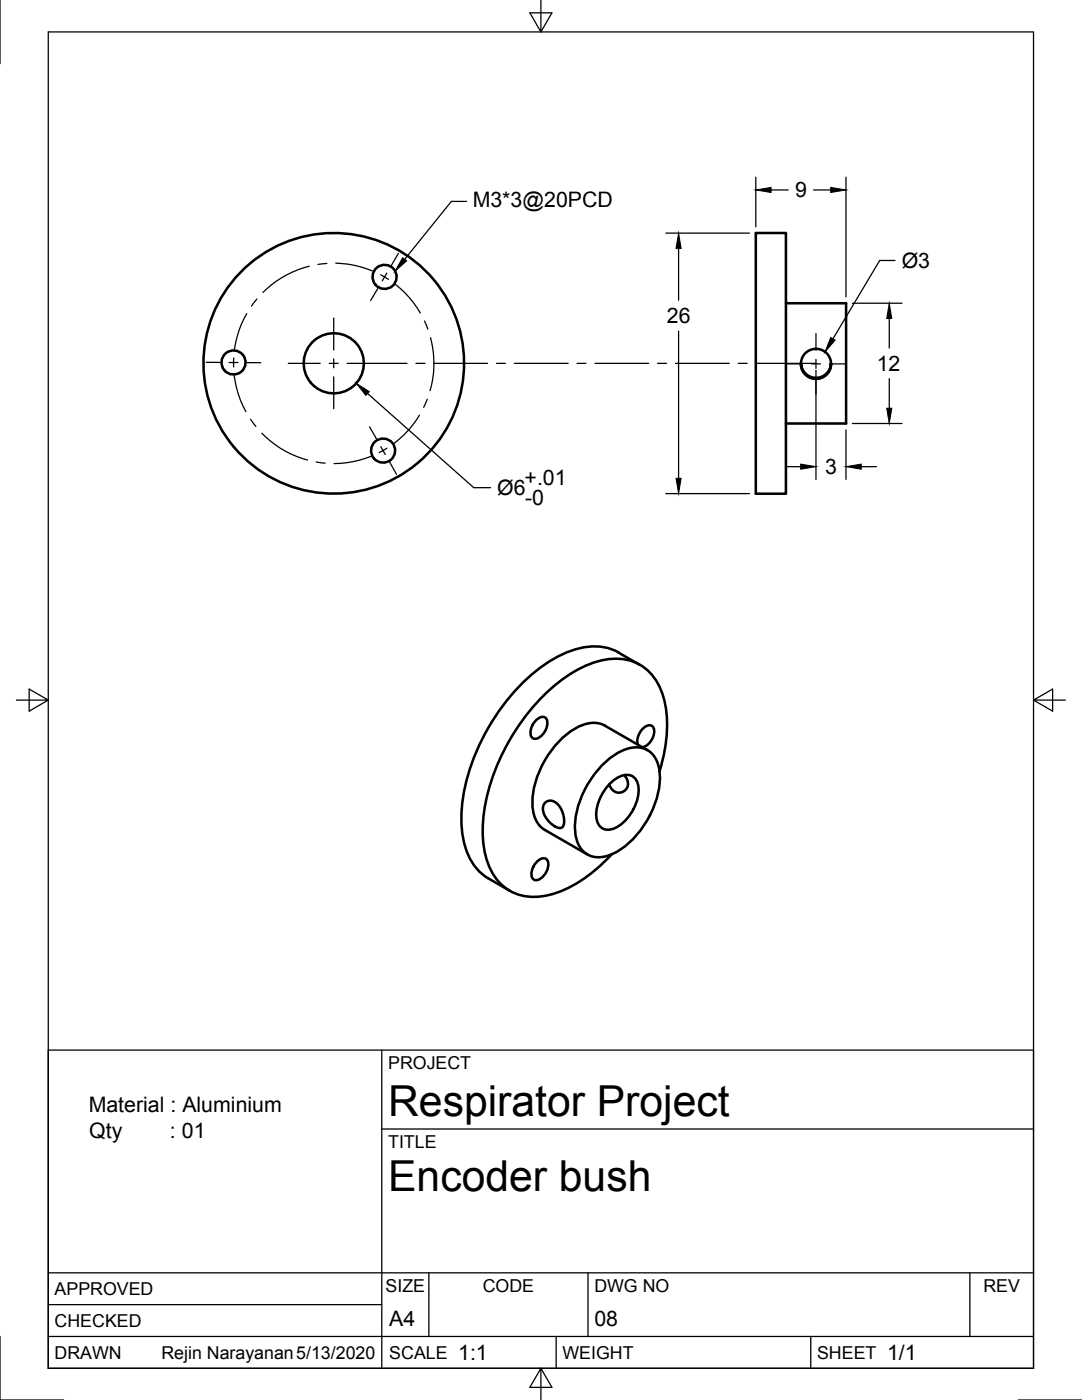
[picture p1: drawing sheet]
<svg xmlns="http://www.w3.org/2000/svg" width="216mm" height="279mm" viewBox="0 0 216 279" stroke-linecap="round" stroke-linejoin="round" font-family="sans-serif">
<!-- layer: Visible -->
<g fill="none" stroke="#000" stroke-width=".51">
<path d="M150.8 46.5h6v52h-6zM156.8 60.5h12v24h-12M159.8 72.5a3 3 0 0 0 3 2.9 3 3 0 0 0 3-2.9 3 3 0 0 1-3 3 3 3 0 0 1-3-3zM159.8 72.6a3 3 0 0 0 3 3 3 3 0 0 0 3-3M123.4 130.3l4.3 2.4M123.4 130.2a11.8 11.8 0 0 0-10.7 .2 34.9 34.9 0 0 0-15.3 14.9 36.8 36.8 0 0 0-5.3 19 13.4 13.4 0 0 0 4.3 10.3l5.3 3.2M107 143.7a1.47 1.47 0 0 1 1.9-.4 3.1 3.1 0 0 1-1.7 4.1 1.08 1.08 0 0 1-1.1-.3 1.08 1.08 0 0 1-.2-1.2 3.9 3.9 0 0 1 1.1-2.2zM120 152.8a9.6 9.6 0 0 1 7.8-3.6 4.8 4.8 0 0 1 3.8 4.6 17.8 17.8 0 0 1-5.2 13.6 9.6 9.6 0 0 1-7.8 3.6 4.8 4.8 0 0 1-3.8-4.6 17.8 17.8 0 0 1 5.2-13.6zM120.7 144.8l8.5 4.9M120.7 144.8a5.7 5.7 0 0 0-5.5 .3 18.5 18.5 0 0 0-9 15.6 5.7 5.7 0 0 0 2.5 4.9l8.5 4.9M121.8 156.3a4.2 4.2 0 0 1 4.1-1.5 3.2 3.2 0 0 1 1.5 3.7 9.2 9.2 0 0 1-4.9 6.9 2.37 2.37 0 0 1-3.5-2 9 9 0 0 1 2.8-7.1zM124.6 154.7l.6 1.1v1.2l-.6 .8-1 .4a2.15 2.15 0 0 1-2.1-1.7"/>
<path d="M127.3 148.6a3.2 3.2 0 0 1 2.4-3.9 1.37 1.37 0 0 1 .7 2l-.4 1a2.82 2.82 0 0 1-1.8 1.4M131.6 153.9a26 26 0 0 0 .6-15.5 9.6 9.6 0 0 0-11.2-6.8 24.2 24.2 0 0 0-13 7.7 41.5 41.5 0 0 0-11.7 25.4 15.7 15.7 0 0 0 3.2 11.3 9.6 9.6 0 0 0 9.4 2.8 24.2 24.2 0 0 0 11.7-6.8l1.4-1.5M107.2 172a1.47 1.47 0 0 1 1.9-.4 3.1 3.1 0 0 1-1.7 4 1.08 1.08 0 0 1-1.2-.3 1.08 1.08 0 0 1-.1-1.2 3.9 3.9 0 0 1 1.1-2.1zM108.7 160.3a1.85 1.85 0 0 1 3 .7l.5 1.1 .4 1.5a1.26 1.26 0 0 1-.8 1.6h-.6l-.8-.5-.9-.8a2.92 2.92 0 0 1-.8-3.6z"/>
<circle cx="76.7" cy="55.3" r="2.4"/>
<circle cx="46.6" cy="72.3" r="2.4"/>
<circle cx="66.6" cy="72.5" r="6"/>
<circle cx="66.6" cy="72.5" r="26"/>
<circle cx="162.8" cy="72.6" r="3"/>
<circle cx="76.4" cy="89.9" r="2.4"/>
</g>
<!-- layer: Titleblock -->
<path d="M9.6 209.6h196.6v63.5h-196.6zM76.2 209.6v63.5M76.2 225.3h130M9.6 254h196.6M85.6 254v12.7M117.3 254v12.7M193.5 254v12.7M9.6 266.7h196.6M9.6 260.4h66.6M111 266.7v6.4M161.8 266.7v6.4" fill="none" stroke="#000" stroke-width=".25"/>
<!-- layer: Border -->
<path d="M0 0v12.7M9.6 6.4h196.6v266.7h-196.6zM107.9 0v6.4l-2.2-3.8h4.4l-2.2 3.8M3.3 139.7h6.3l-3.8-2.2v4.4l3.8-2.2M206.2 139.7l3.8 2.2v-4.4l-3.8 2.2h6.4M0 266.7v12.7h12.7M107.9 273.1l2.2 3.8h-4.4l2.2-3.8v6.3M203.2 279.4h12.7" fill="none" stroke="#000" stroke-width=".25"/>
<!-- layer: Center Lines -->
<g fill="none" stroke="#000" stroke-width=".25">
<path d="M51.3 59.7l-1.1 1.4M61.7 53.1a20 20 0 0 0-9.2 5.3M65.2 52.6l-1.8 .2M67 52.5a20.5 20.5 0 0 1 7.3 1.6M75.4 57.6l-1.4 2.4M76 54.8l1.5 .9M77.2 54.5l-.9 1.5M78.9 56.8a19.4 19.4 0 0 1 5 5.7M79.5 50.6l-1.4 2.4M41.1 72.3h2.8M45.7 72.3h1.8M46.6 71.4v1.8"/>
<path d="M46.7 75l.2 1.3a19.2 19.2 0 0 0 2.2 5.8M49.2 62.6a19.8 19.8 0 0 0-2.4 7.1M49.3 72.4h2.7M57.5 72.5h6.4M65.7 72.5h1.8M66.6 63.5v6.4M66.6 71.6v1.8M66.6 75.2v6.4M69.3 72.5h11.9M83 72.5h1.8M84.7 64.1l.7 1.6M85.3 79.7l-.8 1.6"/>
<path d="M85.9 67.4a20 20 0 0 1-.1 10.6M86.6 72.5h10.7M99.1 72.5h1.8M102.6 72.5h10.8M115.1 72.5h1.8M118.7 72.5h10.7M131.2 72.5h1.8M134.8 72.5h10.7M147.3 72.5h1.8M150.9 72.5h11.9M156.8 72.6h3.3M161.9 72.6h1.8"/>
<path d="M162.8 66.6v3.3M162.8 71.7v1.8M162.8 75.3v3.4M165.5 72.6h3.4M50 83.7l1.1 1.4M52.2 86.4a19.8 19.8 0 0 0 9.2 5.4M63.1 92.2l1.8 .2M73.7 85.2l1.4 2.4M74 91.1a20.6 20.6 0 0 1-7.3 1.4M76 89.2l.9 1.5M77.2 89.4l-1.5 .9M77.8 92.2l1.3 2.5"/>
<path d="M83.7 82.9a20.2 20.2 0 0 1-5 5.6"/>
</g>
<!-- layer: Dimensions -->
<g fill="none" stroke="#000" stroke-width=".25">
<path d="M150.8 35.4v9.9M153.9 37.9h3.4M162.3 37.9h3.5M168.8 35.4v23.8M132.9 46.5h16.6M135.4 49.6v10.3M73.3 78.5l21.2 18.8h3.4M135.4 66.1v29.4M162.8 73.9v21.8M170.1 60.5h9.9M177.4 63.6v5.9M177.4 75.6v5.9"/>
<path d="M132.9 98.5h16.6M156.7 93.1h3.1M168.8 85.8v9.9M170.1 84.5h9.9M171.9 93.1h3"/>
</g>
<path d="M150.8 37.9l3.1-.5v1zM165.8 37.4l3 .5-3 .5zM135.4 46.5l.5 3.1h-1zM71.1 76.5l2.6 1.6-.7 .8zM177.4 60.5l.5 3.1h-1zM134.9 95.5h1l-.5 3zM159.8 92.6l3 .5-3 .5zM168.8 93.1l3.1-.5v1zM176.9 81.5h1l-.5 3z" fill="#000" stroke="#000" stroke-width=".2"/>
<!-- layer: Annotations -->
<path d="M80.3 51.4l.8 .7-2.3 2zM165.8 67.4l.8 .5-2 2.3z" fill="#000" stroke="#000" stroke-width=".2"/>
<path d="M93.1 40.2h-3l-9.3 11.6M178.6 52h-3.1l-9.3 15.6" fill="none" stroke="#000" stroke-width=".25"/>
<g font-size="8.5">
<text x="77.4" y="222.8">Respirator Project</text>
<text x="77.4" y="237.8">Encoder bush</text>
</g>
<g font-size="4.3">
<text x="94.3" y="41.3">M3*3@20PCD</text>
<text x="158.6" y="39.4">9</text>
<text x="179.9" y="53.6">Ø3</text>
<text x="133.1" y="64.5">26</text>
<text x="174.9" y="74">12</text>
<text x="164.6" y="94.6">3</text>
<text x="99.2" y="98.8">Ø6</text>
<text x="104.7" y="96.8">+.01</text>
<text x="104.8" y="100.9">-0</text>
<text x="17.7" y="221.9">Material : Aluminium</text>
<text x="17.8" y="227">Qty</text>
<text x="33.9" y="227">: 01</text>
<text x="77.7" y="264.5">A4</text>
<text x="118.6" y="264.5">08</text>
<text x="91.4" y="271.4">1:1</text>
<text x="177" y="271.4">1/1</text>
</g>
<g font-size="3.5">
<text x="77.4" y="213.4">PROJECT</text>
<text x="77.4" y="229.1">TITLE</text>
<text x="76.9" y="257.8">SIZE</text>
<text x="96.3" y="257.8">CODE</text>
<text x="118.6" y="257.8">DWG NO</text>
<text x="196.2" y="257.8">REV</text>
<text x="10.9" y="258.5">APPROVED</text>
<text x="10.9" y="264.8">CHECKED</text>
<text x="10.9" y="271.2">DRAWN</text>
<text x="32.2" y="271.2">Rejin Narayanan5/13/2020</text>
<text x="77.7" y="271.2">SCALE</text>
<text x="112.2" y="271.2">WEIGHT</text>
<text x="163" y="271.2">SHEET</text>
</g>
</svg>
